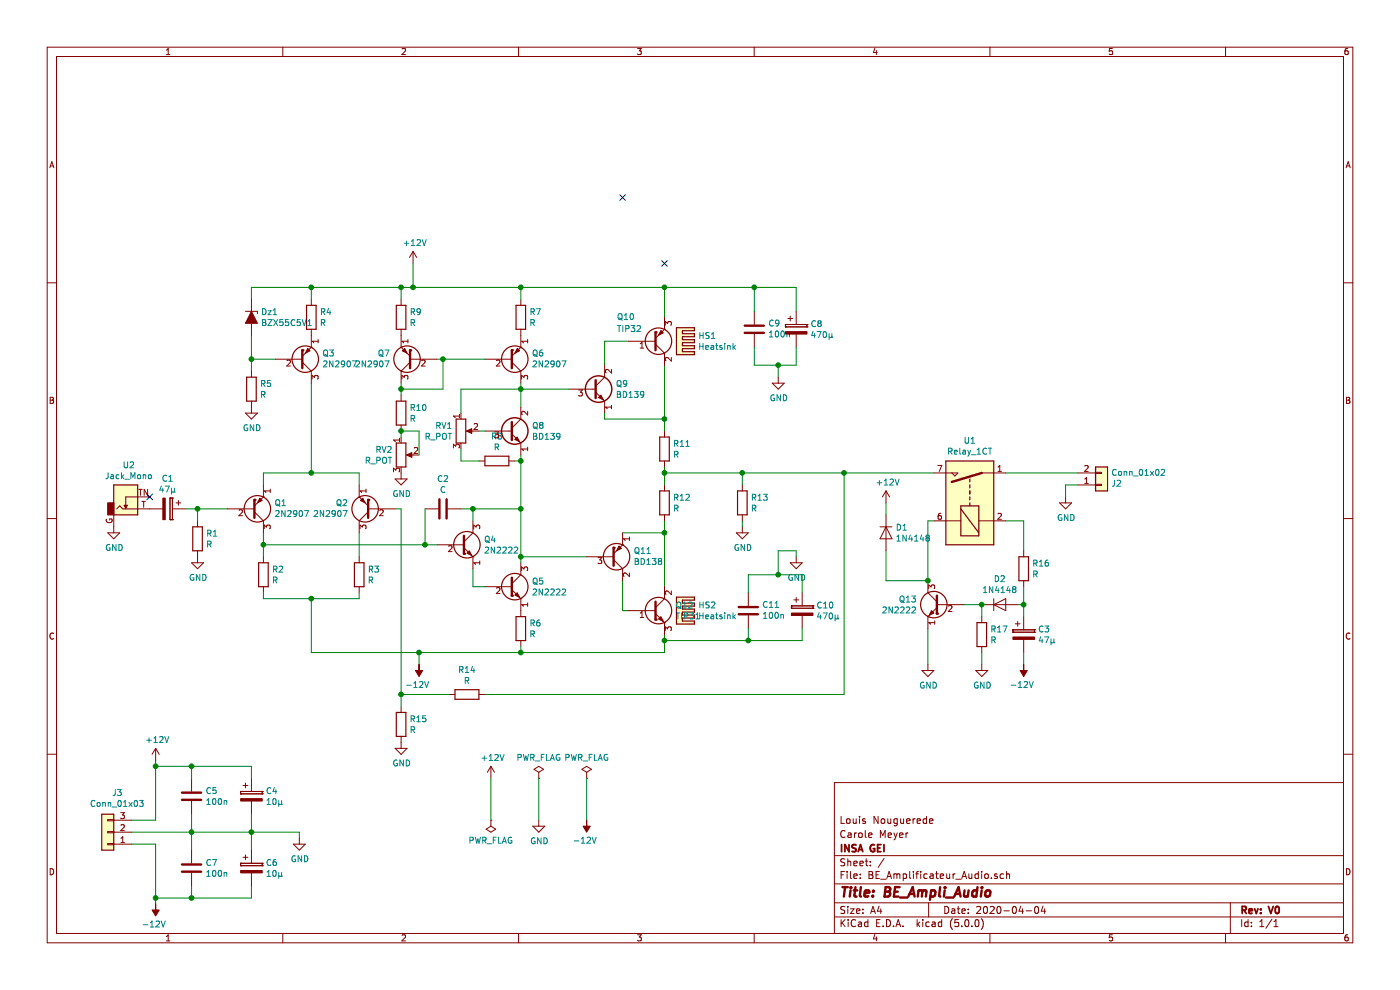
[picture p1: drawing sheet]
EESchema Schematic File Version 4
LIBS:BE_Amplificateur_Audio-cache
EELAYER 26 0
EELAYER END
$Descr A4 11693 8268
encoding utf-8
Sheet 1 1
Title "BE_Ampli_Audio"
Date "2020-04-04"
Rev "V0"
Comp "INSA GEI"
Comment1 "Carole Meyer"
Comment2 "Louis Nouguerede"
Comment3 ""
Comment4 ""
$EndDescr
$Comp
L power:GND #PWR0101
U 1 1
P 950 4400
F 0 "#PWR0101" H 950 4150 50  0001 C CNN
F 1 "GND" H 955 4227 50  0000 C CNN
F 2 "" H 950 4400 50  0001 C CNN
F 3 "" H 950 4400 50  0001 C CNN
	1    950  4400
	1    0    0    -1  
$EndComp
$Comp
L Device:CP C1
U 1 1
P 1400 4250
F 0 "C1" V 1145 4250 50  0000 C CNN
F 1 "47µ" V 1236 4250 50  0000 C CNN
F 2 "Be-Elec:CP_Radial_D8.0mm_P5.00mm" H 1438 4100 50  0001 C CNN
F 3 "~" H 1400 4250 50  0001 C CNN
	1    1400 4250
	0    1    1    0   
$EndComp
$Comp
L Device:R R1
U 1 1
P 1650 4500
F 0 "R1" H 1720 4546 50  0000 L CNN
F 1 "R" H 1720 4455 50  0000 L CNN
F 2 "Be-Elec:R_Axial_DIN0207_L6.3mm_D2.5mm_P10.16mm_Horizontal" V 1580 4500 50  0001 C CNN
F 3 "~" H 1650 4500 50  0001 C CNN
	1    1650 4500
	1    0    0    -1  
$EndComp
Wire Wire Line
	1550 4250 1650 4250
Wire Wire Line
	1650 4250 1650 4350
$Comp
L power:GND #PWR0102
U 1 1
P 1650 4650
F 0 "#PWR0102" H 1650 4400 50  0001 C CNN
F 1 "GND" H 1655 4477 50  0000 C CNN
F 2 "" H 1650 4650 50  0001 C CNN
F 3 "" H 1650 4650 50  0001 C CNN
	1    1650 4650
	1    0    0    -1  
$EndComp
Wire Wire Line
	1650 4250 1900 4250
Connection ~ 1650 4250
$Comp
L Device:R R5
U 1 1
P 2100 3250
F 0 "R5" H 2170 3296 50  0000 L CNN
F 1 "R" H 2170 3205 50  0000 L CNN
F 2 "Be-Elec:R_Axial_DIN0207_L6.3mm_D2.5mm_P10.16mm_Horizontal" V 2030 3250 50  0001 C CNN
F 3 "~" H 2100 3250 50  0001 C CNN
	1    2100 3250
	1    0    0    -1  
$EndComp
$Comp
L Device:R R2
U 1 1
P 2200 4800
F 0 "R2" H 2270 4846 50  0000 L CNN
F 1 "R" H 2270 4755 50  0000 L CNN
F 2 "Be-Elec:R_Axial_DIN0207_L6.3mm_D2.5mm_P10.16mm_Horizontal" V 2130 4800 50  0001 C CNN
F 3 "~" H 2200 4800 50  0001 C CNN
	1    2200 4800
	1    0    0    -1  
$EndComp
$Comp
L Device:R R3
U 1 1
P 3000 4800
F 0 "R3" H 3070 4846 50  0000 L CNN
F 1 "R" H 3070 4755 50  0000 L CNN
F 2 "Be-Elec:R_Axial_DIN0207_L6.3mm_D2.5mm_P10.16mm_Horizontal" V 2930 4800 50  0001 C CNN
F 3 "~" H 3000 4800 50  0001 C CNN
	1    3000 4800
	1    0    0    -1  
$EndComp
Wire Wire Line
	2200 4050 2200 3950
Wire Wire Line
	2200 3950 2600 3950
Wire Wire Line
	3000 3950 3000 4050
Wire Wire Line
	2200 4950 2200 5000
Wire Wire Line
	2200 5000 2600 5000
Wire Wire Line
	3000 5000 3000 4950
Wire Wire Line
	2600 3950 2600 3200
Connection ~ 2600 3950
Wire Wire Line
	2600 3950 3000 3950
Wire Wire Line
	2100 3100 2100 3000
Wire Wire Line
	2100 3000 2300 3000
$Comp
L power:GND #PWR0103
U 1 1
P 2100 3400
F 0 "#PWR0103" H 2100 3150 50  0001 C CNN
F 1 "GND" H 2105 3227 50  0000 C CNN
F 2 "" H 2100 3400 50  0001 C CNN
F 3 "" H 2100 3400 50  0001 C CNN
	1    2100 3400
	1    0    0    -1  
$EndComp
$Comp
L Device:R R4
U 1 1
P 2600 2650
F 0 "R4" H 2670 2696 50  0000 L CNN
F 1 "R" H 2670 2605 50  0000 L CNN
F 2 "Be-Elec:R_Axial_DIN0207_L6.3mm_D2.5mm_P10.16mm_Horizontal" V 2530 2650 50  0001 C CNN
F 3 "~" H 2600 2650 50  0001 C CNN
	1    2600 2650
	1    0    0    -1  
$EndComp
Wire Wire Line
	2100 3000 2100 2800
Connection ~ 2100 3000
Wire Wire Line
	2100 2500 2100 2400
Wire Wire Line
	2100 2400 2600 2400
Wire Wire Line
	2600 2400 2600 2500
Wire Wire Line
	2200 4450 2200 4550
Wire Wire Line
	2600 2400 3350 2400
Connection ~ 2600 2400
$Comp
L power:+12V #PWR0104
U 1 1
P 3450 2200
F 0 "#PWR0104" H 3450 2050 50  0001 C CNN
F 1 "+12V" H 3465 2373 50  0000 C CNN
F 2 "" H 3450 2200 50  0001 C CNN
F 3 "" H 3450 2200 50  0001 C CNN
	1    3450 2200
	1    0    0    -1  
$EndComp
$Comp
L Device:R R9
U 1 1
P 3350 2650
F 0 "R9" H 3420 2696 50  0000 L CNN
F 1 "R" H 3420 2605 50  0000 L CNN
F 2 "Be-Elec:R_Axial_DIN0207_L6.3mm_D2.5mm_P10.16mm_Horizontal" V 3280 2650 50  0001 C CNN
F 3 "~" H 3350 2650 50  0001 C CNN
	1    3350 2650
	1    0    0    -1  
$EndComp
$Comp
L Device:R R7
U 1 1
P 4350 2650
F 0 "R7" H 4420 2696 50  0000 L CNN
F 1 "R" H 4420 2605 50  0000 L CNN
F 2 "Be-Elec:R_Axial_DIN0207_L6.3mm_D2.5mm_P10.16mm_Horizontal" V 4280 2650 50  0001 C CNN
F 3 "~" H 4350 2650 50  0001 C CNN
	1    4350 2650
	1    0    0    -1  
$EndComp
$Comp
L Device:R R10
U 1 1
P 3350 3450
F 0 "R10" H 3420 3496 50  0000 L CNN
F 1 "R" H 3420 3405 50  0000 L CNN
F 2 "Be-Elec:R_Axial_DIN0207_L6.3mm_D2.5mm_P10.16mm_Horizontal" V 3280 3450 50  0001 C CNN
F 3 "~" H 3350 3450 50  0001 C CNN
	1    3350 3450
	1    0    0    -1  
$EndComp
Wire Wire Line
	3350 2400 3350 2500
Wire Wire Line
	4350 2400 4350 2500
$Comp
L Device:R_POT RV2
U 1 1
P 3350 3800
F 0 "RV2" H 3280 3846 50  0000 R CNN
F 1 "R_POT" H 3280 3755 50  0000 R CNN
F 2 "Be-Elec:Potentiometer_Bourns_3296W_Vertical" H 3350 3800 50  0001 C CNN
F 3 "~" H 3350 3800 50  0001 C CNN
	1    3350 3800
	1    0    0    -1  
$EndComp
Wire Wire Line
	3350 3600 3350 3650
Wire Wire Line
	3500 3800 3500 3600
Wire Wire Line
	3500 3600 3350 3600
Connection ~ 3350 3600
$Comp
L power:GND #PWR0105
U 1 1
P 3350 3950
F 0 "#PWR0105" H 3350 3700 50  0001 C CNN
F 1 "GND" H 3355 3777 50  0000 C CNN
F 2 "" H 3350 3950 50  0001 C CNN
F 3 "" H 3350 3950 50  0001 C CNN
	1    3350 3950
	1    0    0    -1  
$EndComp
$Comp
L Device:R_POT RV1
U 1 1
P 3850 3600
F 0 "RV1" H 3780 3646 50  0000 R CNN
F 1 "R_POT" H 3780 3555 50  0000 R CNN
F 2 "Be-Elec:Potentiometer_Bourns_3296W_Vertical" H 3850 3600 50  0001 C CNN
F 3 "~" H 3850 3600 50  0001 C CNN
	1    3850 3600
	1    0    0    -1  
$EndComp
Wire Wire Line
	4000 3600 4050 3600
Wire Wire Line
	3850 3250 4350 3250
Wire Wire Line
	4350 3250 4350 3200
Wire Wire Line
	3850 3250 3850 3450
Wire Wire Line
	4350 3400 4350 3250
Connection ~ 4350 3250
Wire Wire Line
	3850 3750 3850 3850
Wire Wire Line
	3850 3850 4000 3850
$Comp
L Device:R R8
U 1 1
P 4150 3850
F 0 "R8" V 3943 3850 50  0000 C CNN
F 1 "R" V 4034 3850 50  0000 C CNN
F 2 "Be-Elec:R_Axial_DIN0207_L6.3mm_D2.5mm_P10.16mm_Horizontal" V 4080 3850 50  0001 C CNN
F 3 "~" H 4150 3850 50  0001 C CNN
	1    4150 3850
	0    1    1    0   
$EndComp
Wire Wire Line
	4300 3850 4350 3850
Wire Wire Line
	4350 3850 4350 3800
Connection ~ 3350 2400
Connection ~ 4350 2400
$Comp
L Device:C C2
U 1 1
P 3700 4250
F 0 "C2" V 3448 4250 50  0000 C CNN
F 1 "C" V 3539 4250 50  0000 C CNN
F 2 "Be-Elec:C_Rect_L7.2mm_W3.5mm_P5.00mm_FKS2_FKP2_MKS2_MKP2" H 3738 4100 50  0001 C CNN
F 3 "~" H 3700 4250 50  0001 C CNN
	1    3700 4250
	0    1    1    0   
$EndComp
Wire Wire Line
	3550 4250 3550 4550
Wire Wire Line
	3550 4550 3650 4550
Wire Wire Line
	3850 4250 3950 4250
Wire Wire Line
	3950 4250 3950 4350
Wire Wire Line
	4350 4250 4350 3850
Connection ~ 3950 4250
Connection ~ 4350 3850
Wire Wire Line
	3950 4250 4350 4250
Connection ~ 4350 4250
Wire Wire Line
	3550 4550 2200 4550
Connection ~ 3550 4550
Connection ~ 2200 4550
Wire Wire Line
	2200 4550 2200 4650
$Comp
L Device:R R6
U 1 1
P 4350 5250
F 0 "R6" H 4420 5296 50  0000 L CNN
F 1 "R" H 4420 5205 50  0000 L CNN
F 2 "Be-Elec:R_Axial_DIN0207_L6.3mm_D2.5mm_P10.16mm_Horizontal" V 4280 5250 50  0001 C CNN
F 3 "~" H 4350 5250 50  0001 C CNN
	1    4350 5250
	1    0    0    -1  
$EndComp
Wire Wire Line
	2600 5450 2600 5000
Connection ~ 2600 5000
Wire Wire Line
	2600 5000 3000 5000
Wire Wire Line
	3500 5450 3500 5550
Connection ~ 3500 5450
Wire Wire Line
	3500 5450 2600 5450
$Comp
L Device:R R15
U 1 1
P 3350 6050
F 0 "R15" H 3420 6096 50  0000 L CNN
F 1 "R" H 3420 6005 50  0000 L CNN
F 2 "Be-Elec:R_Axial_DIN0207_L6.3mm_D2.5mm_P10.16mm_Horizontal" V 3280 6050 50  0001 C CNN
F 3 "~" H 3350 6050 50  0001 C CNN
	1    3350 6050
	1    0    0    -1  
$EndComp
$Comp
L Device:R R14
U 1 1
P 3900 5800
F 0 "R14" V 3693 5800 50  0000 C CNN
F 1 "R" V 3784 5800 50  0000 C CNN
F 2 "Be-Elec:R_Axial_DIN0207_L6.3mm_D2.5mm_P10.16mm_Horizontal" V 3830 5800 50  0001 C CNN
F 3 "~" H 3900 5800 50  0001 C CNN
	1    3900 5800
	0    1    1    0   
$EndComp
Wire Wire Line
	3300 4250 3350 4250
Wire Wire Line
	3350 4250 3350 5800
Wire Wire Line
	3750 5800 3350 5800
Connection ~ 3350 5800
Wire Wire Line
	3350 5800 3350 5900
$Comp
L power:GND #PWR0107
U 1 1
P 3350 6200
F 0 "#PWR0107" H 3350 5950 50  0001 C CNN
F 1 "GND" H 3355 6027 50  0000 C CNN
F 2 "" H 3350 6200 50  0001 C CNN
F 3 "" H 3350 6200 50  0001 C CNN
	1    3350 6200
	1    0    0    -1  
$EndComp
$Comp
L Transistor_BJT:BD139 Q9
U 1 1
P 4950 3250
F 0 "Q9" H 5142 3296 50  0000 L CNN
F 1 "BD139" H 5142 3205 50  0000 L CNN
F 2 "Be-Elec:TO-126-3_Vertical" H 5150 3175 50  0001 L CIN
F 3 "http://www.st.com/internet/com/TECHNICAL_RESOURCES/TECHNICAL_LITERATURE/DATASHEET/CD00001225.pdf" H 4950 3250 50  0001 L CNN
	1    4950 3250
	1    0    0    -1  
$EndComp
Wire Wire Line
	4350 3250 4750 3250
Wire Wire Line
	5050 3050 5050 2850
Wire Wire Line
	5050 2850 5250 2850
Wire Wire Line
	5050 3450 5050 3500
Wire Wire Line
	5050 3500 5550 3500
Wire Wire Line
	5550 3500 5550 3050
Wire Wire Line
	5550 2400 5550 2650
Wire Wire Line
	4350 2400 5550 2400
$Comp
L Device:C C9
U 1 1
P 6300 2750
F 0 "C9" H 6185 2704 50  0000 R CNN
F 1 "100n" H 6185 2795 50  0000 R CNN
F 2 "Be-Elec:C_Rect_L7.2mm_W3.5mm_P5.00mm_FKS2_FKP2_MKS2_MKP2" H 6338 2600 50  0001 C CNN
F 3 "~" H 6300 2750 50  0001 C CNN
	1    6300 2750
	-1   0    0    1   
$EndComp
$Comp
L Device:CP C8
U 1 1
P 6650 2750
F 0 "C8" H 6768 2796 50  0000 L CNN
F 1 "470µ" H 6768 2705 50  0000 L CNN
F 2 "Be-Elec:CP_Radial_D12.5mm_P5.00mm" H 6688 2600 50  0001 C CNN
F 3 "~" H 6650 2750 50  0001 C CNN
	1    6650 2750
	1    0    0    -1  
$EndComp
Wire Wire Line
	5550 2400 6300 2400
Wire Wire Line
	6300 2400 6300 2600
Connection ~ 5550 2400
Wire Wire Line
	6300 2400 6650 2400
Wire Wire Line
	6650 2400 6650 2600
Connection ~ 6300 2400
Wire Wire Line
	6300 2900 6300 3050
Wire Wire Line
	6300 3050 6500 3050
Wire Wire Line
	6650 3050 6650 2900
Wire Wire Line
	6500 3050 6500 3150
Connection ~ 6500 3050
Wire Wire Line
	6500 3050 6650 3050
$Comp
L Device:R R11
U 1 1
P 5550 3750
F 0 "R11" H 5620 3796 50  0000 L CNN
F 1 "R" H 5620 3705 50  0000 L CNN
F 2 "Be-Elec:R_Axial_DIN0516_L15.5mm_D5.0mm_P20.32mm_Horizontal" V 5480 3750 50  0001 C CNN
F 3 "~" H 5550 3750 50  0001 C CNN
	1    5550 3750
	1    0    0    -1  
$EndComp
$Comp
L Device:R R12
U 1 1
P 5550 4200
F 0 "R12" H 5620 4246 50  0000 L CNN
F 1 "R" H 5620 4155 50  0000 L CNN
F 2 "Be-Elec:R_Axial_DIN0516_L15.5mm_D5.0mm_P20.32mm_Horizontal" V 5480 4200 50  0001 C CNN
F 3 "~" H 5550 4200 50  0001 C CNN
	1    5550 4200
	1    0    0    -1  
$EndComp
Wire Wire Line
	5550 3600 5550 3500
Connection ~ 5550 3500
Wire Wire Line
	5550 4050 5550 3950
Wire Wire Line
	4900 4650 4350 4650
Wire Wire Line
	4350 4650 4350 4250
Wire Wire Line
	5200 4450 5550 4450
Wire Wire Line
	5200 4850 5200 5100
Wire Wire Line
	5200 5100 5250 5100
Wire Wire Line
	5550 4350 5550 4450
Connection ~ 5550 4450
Wire Wire Line
	5550 4450 5550 4900
Wire Wire Line
	5550 5450 5550 5350
$Comp
L Device:C C11
U 1 1
P 6250 5100
F 0 "C11" H 6135 5054 50  0000 R CNN
F 1 "100n" H 6135 5145 50  0000 R CNN
F 2 "Be-Elec:C_Rect_L7.2mm_W3.5mm_P5.00mm_FKS2_FKP2_MKS2_MKP2" H 6288 4950 50  0001 C CNN
F 3 "~" H 6250 5100 50  0001 C CNN
	1    6250 5100
	-1   0    0    1   
$EndComp
$Comp
L Device:CP C10
U 1 1
P 6700 5100
F 0 "C10" H 6818 5146 50  0000 L CNN
F 1 "470µ" H 6818 5055 50  0000 L CNN
F 2 "Be-Elec:CP_Radial_D12.5mm_P5.00mm" H 6738 4950 50  0001 C CNN
F 3 "~" H 6700 5100 50  0001 C CNN
	1    6700 5100
	1    0    0    -1  
$EndComp
Wire Wire Line
	6250 4950 6250 4800
Wire Wire Line
	6250 4800 6500 4800
Wire Wire Line
	6700 4800 6700 4950
Wire Wire Line
	6250 5250 6250 5350
Wire Wire Line
	6250 5350 6700 5350
Wire Wire Line
	6700 5350 6700 5250
Wire Wire Line
	6250 5350 5550 5350
Connection ~ 6250 5350
Connection ~ 5550 5350
Wire Wire Line
	5550 5350 5550 5300
Connection ~ 6500 4800
Wire Wire Line
	6500 4800 6700 4800
$Comp
L power:GND #PWR0109
U 1 1
P 6650 4650
F 0 "#PWR0109" H 6650 4400 50  0001 C CNN
F 1 "GND" H 6655 4477 50  0000 C CNN
F 2 "" H 6650 4650 50  0001 C CNN
F 3 "" H 6650 4650 50  0001 C CNN
	1    6650 4650
	1    0    0    -1  
$EndComp
$Comp
L Device:R R13
U 1 1
P 6200 4200
F 0 "R13" H 6270 4246 50  0000 L CNN
F 1 "R" H 6270 4155 50  0000 L CNN
F 2 "Be-Elec:R_Axial_DIN0207_L6.3mm_D2.5mm_P10.16mm_Horizontal" V 6130 4200 50  0001 C CNN
F 3 "~" H 6200 4200 50  0001 C CNN
	1    6200 4200
	1    0    0    -1  
$EndComp
$Comp
L power:GND #PWR0110
U 1 1
P 6200 4400
F 0 "#PWR0110" H 6200 4150 50  0001 C CNN
F 1 "GND" H 6205 4227 50  0000 C CNN
F 2 "" H 6200 4400 50  0001 C CNN
F 3 "" H 6200 4400 50  0001 C CNN
	1    6200 4400
	1    0    0    -1  
$EndComp
Wire Wire Line
	6200 4050 6200 3950
Wire Wire Line
	6200 3950 5550 3950
Connection ~ 5550 3950
Wire Wire Line
	5550 3950 5550 3900
Wire Wire Line
	6200 4400 6200 4350
Wire Wire Line
	6200 3950 7050 3950
Wire Wire Line
	7050 3950 7050 5800
Wire Wire Line
	7050 5800 4050 5800
Connection ~ 6200 3950
Wire Wire Line
	7800 3950 7050 3950
Connection ~ 7050 3950
Wire Wire Line
	7800 4350 7750 4350
Wire Wire Line
	7750 4350 7750 4850
Wire Wire Line
	7750 4850 7400 4850
Wire Wire Line
	7400 4850 7400 4600
$Comp
L Device:R R17
U 1 1
P 8200 5300
F 0 "R17" H 8270 5346 50  0000 L CNN
F 1 "R" H 8270 5255 50  0000 L CNN
F 2 "Be-Elec:R_Axial_DIN0207_L6.3mm_D2.5mm_P10.16mm_Horizontal" V 8130 5300 50  0001 C CNN
F 3 "~" H 8200 5300 50  0001 C CNN
	1    8200 5300
	1    0    0    -1  
$EndComp
$Comp
L Device:CP C3
U 1 1
P 8550 5300
F 0 "C3" H 8668 5346 50  0000 L CNN
F 1 "47µ" H 8668 5255 50  0000 L CNN
F 2 "Be-Elec:CP_Radial_D8.0mm_P5.00mm" H 8588 5150 50  0001 C CNN
F 3 "~" H 8550 5300 50  0001 C CNN
	1    8550 5300
	1    0    0    -1  
$EndComp
$Comp
L Device:R R16
U 1 1
P 8550 4750
F 0 "R16" H 8620 4796 50  0000 L CNN
F 1 "R" H 8620 4705 50  0000 L CNN
F 2 "Be-Elec:R_Axial_DIN0207_L6.3mm_D2.5mm_P10.16mm_Horizontal" V 8480 4750 50  0001 C CNN
F 3 "~" H 8550 4750 50  0001 C CNN
	1    8550 4750
	1    0    0    -1  
$EndComp
Wire Wire Line
	8400 4350 8550 4350
Wire Wire Line
	8550 4350 8550 4600
Wire Wire Line
	8050 5050 8200 5050
Wire Wire Line
	8200 5150 8200 5050
Wire Wire Line
	8200 5450 8200 5550
Wire Wire Line
	8550 5450 8550 5550
Wire Wire Line
	7750 5250 7750 5550
Wire Wire Line
	8550 4900 8550 5050
$Comp
L Diode:1N4148 D2
U 1 1
P 8350 5050
F 0 "D2" H 8350 5266 50  0000 C CNN
F 1 "1N4148" H 8350 5175 50  0000 C CNN
F 2 "Be-Elec:D_DO-35_SOD27_P10.16mm_Horizontal" H 8350 4875 50  0001 C CNN
F 3 "http://www.nxp.com/documents/data_sheet/1N4148_1N4448.pdf" H 8350 5050 50  0001 C CNN
	1    8350 5050
	1    0    0    -1  
$EndComp
Connection ~ 8200 5050
$Comp
L Diode:1N4148 D1
U 1 1
P 7400 4450
F 0 "D1" V 7354 4529 50  0000 L CNN
F 1 "1N4148" V 7445 4529 50  0000 L CNN
F 2 "Be-Elec:D_DO-35_SOD27_P10.16mm_Horizontal" H 7400 4275 50  0001 C CNN
F 3 "http://www.nxp.com/documents/data_sheet/1N4148_1N4448.pdf" H 7400 4450 50  0001 C CNN
	1    7400 4450
	0    1    1    0   
$EndComp
$Comp
L power:+12V #PWR0114
U 1 1
P 7400 4200
F 0 "#PWR0114" H 7400 4050 50  0001 C CNN
F 1 "+12V" H 7415 4373 50  0000 C CNN
F 2 "" H 7400 4200 50  0001 C CNN
F 3 "" H 7400 4200 50  0001 C CNN
	1    7400 4200
	1    0    0    -1  
$EndComp
Wire Wire Line
	8500 5050 8550 5050
Connection ~ 8550 5050
Wire Wire Line
	8550 5050 8550 5150
$Comp
L Connector_Generic:Conn_01x02 J2
U 1 1
P 9200 4050
F 0 "J2" H 9280 4042 50  0000 L CNN
F 1 "Conn_01x02" H 9280 3951 50  0000 L CNN
F 2 "Be-Elec:PhoenixContact_MSTBVA_2,5_2-G-5,08_1x02_P5.08mm_Vertical" H 9200 4050 50  0001 C CNN
F 3 "~" H 9200 4050 50  0001 C CNN
	1    9200 4050
	1    0    0    1   
$EndComp
Wire Wire Line
	9000 3950 8400 3950
Wire Wire Line
	9000 4050 8900 4050
Wire Wire Line
	8900 4050 8900 4150
$Comp
L power:GND #PWR0115
U 1 1
P 8900 4150
F 0 "#PWR0115" H 8900 3900 50  0001 C CNN
F 1 "GND" H 8905 3977 50  0000 C CNN
F 2 "" H 8900 4150 50  0001 C CNN
F 3 "" H 8900 4150 50  0001 C CNN
	1    8900 4150
	1    0    0    -1  
$EndComp
$Comp
L Connector_Generic:Conn_01x03 J3
U 1 1
P 900 6950
F 0 "J3" H 820 6625 50  0000 C CNN
F 1 "Conn_01x03" H 820 6716 50  0000 C CNN
F 2 "Be-Elec:PhoenixContact_MSTBVA_2,5_3-G-5,08_1x03_P5.08mm_Vertical" H 900 6950 50  0001 C CNN
F 3 "~" H 900 6950 50  0001 C CNN
	1    900  6950
	-1   0    0    1   
$EndComp
$Comp
L Device:C C5
U 1 1
P 1600 6650
F 0 "C5" H 1715 6696 50  0000 L CNN
F 1 "100n" H 1715 6605 50  0000 L CNN
F 2 "Be-Elec:C_Rect_L7.2mm_W3.5mm_P5.00mm_FKS2_FKP2_MKS2_MKP2" H 1638 6500 50  0001 C CNN
F 3 "~" H 1600 6650 50  0001 C CNN
	1    1600 6650
	1    0    0    -1  
$EndComp
$Comp
L Device:C C7
U 1 1
P 1600 7250
F 0 "C7" H 1715 7296 50  0000 L CNN
F 1 "100n" H 1715 7205 50  0000 L CNN
F 2 "Be-Elec:C_Rect_L7.2mm_W3.5mm_P5.00mm_FKS2_FKP2_MKS2_MKP2" H 1638 7100 50  0001 C CNN
F 3 "~" H 1600 7250 50  0001 C CNN
	1    1600 7250
	1    0    0    -1  
$EndComp
$Comp
L Device:CP C4
U 1 1
P 2100 6650
F 0 "C4" H 2218 6696 50  0000 L CNN
F 1 "10µ" H 2218 6605 50  0000 L CNN
F 2 "Be-Elec:CP_Radial_D8.0mm_P5.00mm" H 2138 6500 50  0001 C CNN
F 3 "~" H 2100 6650 50  0001 C CNN
	1    2100 6650
	1    0    0    -1  
$EndComp
$Comp
L Device:CP C6
U 1 1
P 2100 7250
F 0 "C6" H 2218 7296 50  0000 L CNN
F 1 "10µ" H 2218 7205 50  0000 L CNN
F 2 "Be-Elec:CP_Radial_D8.0mm_P5.00mm" H 2138 7100 50  0001 C CNN
F 3 "~" H 2100 7250 50  0001 C CNN
	1    2100 7250
	1    0    0    -1  
$EndComp
Wire Wire Line
	1100 6850 1300 6850
Wire Wire Line
	1300 6850 1300 6400
Wire Wire Line
	1300 6400 1600 6400
Wire Wire Line
	1600 6400 1600 6500
Connection ~ 1300 6400
Wire Wire Line
	1300 6400 1300 6350
Wire Wire Line
	1600 6400 2100 6400
Wire Wire Line
	2100 6400 2100 6500
Connection ~ 1600 6400
Wire Wire Line
	1600 6800 1600 6950
Wire Wire Line
	1100 6950 1600 6950
Connection ~ 1600 6950
Wire Wire Line
	1600 6950 1600 7100
Wire Wire Line
	1600 6950 2100 6950
Wire Wire Line
	2100 6800 2100 6950
Connection ~ 2100 6950
Wire Wire Line
	2100 6950 2100 7100
Wire Wire Line
	2100 6950 2500 6950
Wire Wire Line
	2500 6950 2500 7000
Wire Wire Line
	1600 7400 1600 7500
Wire Wire Line
	1600 7500 2100 7500
Wire Wire Line
	2100 7500 2100 7400
Wire Wire Line
	1600 7500 1300 7500
Wire Wire Line
	1300 7500 1300 7050
Connection ~ 1600 7500
Wire Wire Line
	1300 7500 1300 7550
Connection ~ 1300 7500
Wire Wire Line
	1100 7050 1300 7050
$Comp
L power:GND #PWR0118
U 1 1
P 2500 7000
F 0 "#PWR0118" H 2500 6750 50  0001 C CNN
F 1 "GND" H 2505 6827 50  0000 C CNN
F 2 "" H 2500 7000 50  0001 C CNN
F 3 "" H 2500 7000 50  0001 C CNN
	1    2500 7000
	1    0    0    -1  
$EndComp
$Comp
L Device:D_Zener_ALT Dz1
U 1 1
P 2100 2650
F 0 "Dz1" V 2054 2729 50  0000 L CNN
F 1 "BZX55C5V1" V 2145 2729 50  0000 L CNN
F 2 "Be-Elec:D_DO-35_SOD27_P10.16mm_Horizontal" H 2100 2650 50  0001 C CNN
F 3 "~" H 2100 2650 50  0001 C CNN
	1    2100 2650
	0    1    1    0   
$EndComp
Wire Wire Line
	3650 3000 3700 3000
Wire Wire Line
	6500 4600 6500 4800
Wire Wire Line
	7400 4200 7400 4300
Wire Wire Line
	3350 2400 3450 2400
Wire Wire Line
	3450 2400 3450 2200
Connection ~ 3450 2400
Wire Wire Line
	3450 2400 4350 2400
$Comp
L Device:Q_NPN_EBC Q4
U 1 1
P 3850 4550
F 0 "Q4" H 4041 4596 50  0000 L CNN
F 1 "2N2222" H 4041 4505 50  0000 L CNN
F 2 "Be-Elec:TO-18-3" H 4050 4650 50  0001 C CNN
F 3 "~" H 3850 4550 50  0001 C CNN
	1    3850 4550
	1    0    0    -1  
$EndComp
$Comp
L Device:Q_NPN_EBC Q5
U 1 1
P 4250 4900
F 0 "Q5" H 4441 4946 50  0000 L CNN
F 1 "2N2222" H 4441 4855 50  0000 L CNN
F 2 "Be-Elec:TO-18-3" H 4450 5000 50  0001 C CNN
F 3 "~" H 4250 4900 50  0001 C CNN
	1    4250 4900
	1    0    0    -1  
$EndComp
$Comp
L Device:Q_PNP_ECB Q11
U 1 1
P 5100 4650
F 0 "Q11" H 5291 4604 50  0000 L CNN
F 1 "BD138" H 5291 4695 50  0000 L CNN
F 2 "Be-Elec:TO-126-3_Vertical" H 5300 4750 50  0001 C CNN
F 3 "~" H 5100 4650 50  0001 C CNN
	1    5100 4650
	1    0    0    1   
$EndComp
$Comp
L Transistor_BJT:BD139 Q8
U 1 1
P 4250 3600
F 0 "Q8" H 4442 3646 50  0000 L CNN
F 1 "BD139" H 4442 3555 50  0000 L CNN
F 2 "Be-Elec:TO-126-3_Vertical" H 4450 3525 50  0001 L CIN
F 3 "http://www.st.com/internet/com/TECHNICAL_RESOURCES/TECHNICAL_LITERATURE/DATASHEET/CD00001225.pdf" H 4250 3600 50  0001 L CNN
	1    4250 3600
	1    0    0    -1  
$EndComp
$Comp
L Device:Q_NPN_EBC Q13
U 1 1
P 7850 5050
F 0 "Q13" H 8041 5096 50  0000 L CNN
F 1 "2N2222" H 8041 5005 50  0000 L CNN
F 2 "Be-Elec:TO-18-3" H 8050 5150 50  0001 C CNN
F 3 "~" H 7850 5050 50  0001 C CNN
	1    7850 5050
	-1   0    0    -1  
$EndComp
Connection ~ 7750 4850
$Comp
L Device:Q_PNP_EBC Q1
U 1 1
P 2100 4250
F 0 "Q1" H 2291 4204 50  0000 L CNN
F 1 "2N2907" H 2291 4295 50  0000 L CNN
F 2 "Be-Elec:TO-18-3" H 2300 4350 50  0001 C CNN
F 3 "~" H 2100 4250 50  0001 C CNN
	1    2100 4250
	1    0    0    1   
$EndComp
$Comp
L Device:Q_PNP_EBC Q2
U 1 1
P 3100 4250
F 0 "Q2" H 3291 4204 50  0000 L CNN
F 1 "2N2907" H 3291 4295 50  0000 L CNN
F 2 "Be-Elec:TO-18-3" H 3300 4350 50  0001 C CNN
F 3 "~" H 3100 4250 50  0001 C CNN
	1    3100 4250
	-1   0    0    1   
$EndComp
$Comp
L Device:Q_PNP_EBC Q3
U 1 1
P 2500 3000
F 0 "Q3" H 2691 2954 50  0000 L CNN
F 1 "2N2907" H 2691 3045 50  0000 L CNN
F 2 "Be-Elec:TO-18-3" H 2700 3100 50  0001 C CNN
F 3 "~" H 2500 3000 50  0001 C CNN
	1    2500 3000
	1    0    0    1   
$EndComp
$Comp
L Device:Q_PNP_EBC Q7
U 1 1
P 3450 3000
F 0 "Q7" H 3641 2954 50  0000 L CNN
F 1 "2N2907" H 3641 3045 50  0000 L CNN
F 2 "Be-Elec:TO-18-3" H 3650 3100 50  0001 C CNN
F 3 "~" H 3450 3000 50  0001 C CNN
	1    3450 3000
	-1   0    0    1   
$EndComp
$Comp
L Device:Q_PNP_EBC Q6
U 1 1
P 4250 3000
F 0 "Q6" H 4441 2954 50  0000 L CNN
F 1 "2N2907" H 4441 3045 50  0000 L CNN
F 2 "Be-Elec:TO-18-3" H 4450 3100 50  0001 C CNN
F 3 "~" H 4250 3000 50  0001 C CNN
	1    4250 3000
	1    0    0    1   
$EndComp
$Comp
L Mechanical:Heatsink HS1
U 1 1
P 5650 2850
F 0 "HS1" V 5603 3030 50  0000 L CNN
F 1 "Heatsink" V 5694 3030 50  0000 L CNN
F 2 "Be-Elec:Heatsink_Fischer_SK104-STC-STIC_35x13mm_2xDrill2.5mm" H 5662 2850 50  0001 C CNN
F 3 "" H 5662 2850 50  0001 C CNN
	1    5650 2850
	0    1    1    0   
$EndComp
$Comp
L Mechanical:Heatsink HS2
U 1 1
P 5650 5100
F 0 "HS2" V 5603 5280 50  0000 L CNN
F 1 "Heatsink" V 5694 5280 50  0000 L CNN
F 2 "Be-Elec:Heatsink_Fischer_SK104-STC-STIC_35x13mm_2xDrill2.5mm" H 5662 5100 50  0001 C CNN
F 3 "" H 5662 5100 50  0001 C CNN
	1    5650 5100
	0    1    1    0   
$EndComp
$Comp
L Device:Q_PNP_BCE Q10
U 1 1
P 5450 2850
F 0 "Q10" H 5150 2650 50  0000 L CNN
F 1 "TIP32" H 5150 2750 50  0000 L CNN
F 2 "Be-Elec:TO-220-3_Vertical" H 5650 2950 50  0001 C CNN
F 3 "~" H 5450 2850 50  0001 C CNN
	1    5450 2850
	1    0    0    1   
$EndComp
Wire Wire Line
	3500 5450 4350 5450
Wire Wire Line
	3950 4750 3950 4900
Wire Wire Line
	3950 4900 4050 4900
Wire Wire Line
	4350 4700 4350 4650
Connection ~ 4350 4650
Wire Wire Line
	4350 5400 4350 5450
Connection ~ 4350 5450
Wire Wire Line
	4350 5450 5550 5450
Entry Bus Bus
	-8050 4000 -7950 4100
Entry Bus Bus
	-8050 4000 -7950 4100
Entry Bus Bus
	-8050 4000 -7950 4100
Entry Bus Bus
	-8050 4000 -7950 4100
Entry Bus Bus
	-8050 4000 -7950 4100
Entry Bus Bus
	-8050 4000 -7950 4100
Entry Bus Bus
	-7950 4050 -7850 4150
Entry Bus Bus
	-7350 3700 -7250 3800
Entry Bus Bus
	-7250 3600 -7150 3700
Entry Bus Bus
	-7250 3450 -7150 3550
Entry Bus Bus
	-7300 3350 -7200 3450
Wire Wire Line
	6500 4600 6650 4600
Wire Wire Line
	6650 4600 6650 4650
$Comp
L Relay_modif_sch:DIPxx-1Axx-12x U1
U 1 1
P 8100 4150
F 0 "U1" V 8567 4150 50  0000 C CNN
F 1 "Relay_1CT" V 8476 4150 50  0000 C CNN
F 2 "Be-Elec:RelayBE" H 8450 4100 50  0001 L CNN
F 3 "https://standexelectronics.com/wp-content/uploads/datasheet_reed_relay_DIP.pdf" H 8100 4150 50  0001 C CNN
	1    8100 4150
	0    -1   -1   0   
$EndComp
$Comp
L power:-12V #PWR0106
U 1 1
P 3500 5550
F 0 "#PWR0106" H 3500 5650 50  0001 C CNN
F 1 "-12V" H 3515 5723 50  0000 C CNN
F 2 "" H 3500 5550 50  0001 C CNN
F 3 "" H 3500 5550 50  0001 C CNN
	1    3500 5550
	-1   0    0    1   
$EndComp
$Comp
L power:-12V #PWR0108
U 1 1
P 1300 7550
F 0 "#PWR0108" H 1300 7650 50  0001 C CNN
F 1 "-12V" H 1315 7723 50  0000 C CNN
F 2 "" H 1300 7550 50  0001 C CNN
F 3 "" H 1300 7550 50  0001 C CNN
	1    1300 7550
	-1   0    0    1   
$EndComp
$Comp
L power:+12V #PWR0111
U 1 1
P 1300 6350
F 0 "#PWR0111" H 1300 6200 50  0001 C CNN
F 1 "+12V" H 1315 6523 50  0000 C CNN
F 2 "" H 1300 6350 50  0001 C CNN
F 3 "" H 1300 6350 50  0001 C CNN
	1    1300 6350
	1    0    0    -1  
$EndComp
$Comp
L power:GND #PWR0112
U 1 1
P 6500 3150
F 0 "#PWR0112" H 6500 2900 50  0001 C CNN
F 1 "GND" H 6505 2977 50  0000 C CNN
F 2 "" H 6500 3150 50  0001 C CNN
F 3 "" H 6500 3150 50  0001 C CNN
	1    6500 3150
	1    0    0    -1  
$EndComp
$Comp
L power:GND #PWR0113
U 1 1
P 7750 5550
F 0 "#PWR0113" H 7750 5300 50  0001 C CNN
F 1 "GND" H 7755 5377 50  0000 C CNN
F 2 "" H 7750 5550 50  0001 C CNN
F 3 "" H 7750 5550 50  0001 C CNN
	1    7750 5550
	1    0    0    -1  
$EndComp
$Comp
L power:GND #PWR0116
U 1 1
P 8200 5550
F 0 "#PWR0116" H 8200 5300 50  0001 C CNN
F 1 "GND" H 8205 5377 50  0000 C CNN
F 2 "" H 8200 5550 50  0001 C CNN
F 3 "" H 8200 5550 50  0001 C CNN
	1    8200 5550
	1    0    0    -1  
$EndComp
$Comp
L power:-12V #PWR0117
U 1 1
P 8550 5550
F 0 "#PWR0117" H 8550 5650 50  0001 C CNN
F 1 "-12V" H 8565 5723 50  0000 C CNN
F 2 "" H 8550 5550 50  0001 C CNN
F 3 "" H 8550 5550 50  0001 C CNN
	1    8550 5550
	-1   0    0    1   
$EndComp
$Comp
L Rescue_Ampli:Jack_Mono-CmpAmpliAudio U2
U 1 1
P 1050 4150
F 0 "U2" H 1076 4417 50  0000 C CNN
F 1 "Jack_Mono" H 1076 4326 50  0000 C CNN
F 2 "Be-Elec:Jack_35RAPC2AV" H 1100 4350 50  0001 C CNN
F 3 "" H 1100 4350 50  0001 C CNN
	1    1050 4150
	1    0    0    -1  
$EndComp
$Comp
L Device:Q_NPN_BCE Q12
U 1 1
P 5450 5100
F 0 "Q12" H 5641 5146 50  0000 L CNN
F 1 "TIP31" H 5641 5055 50  0000 L CNN
F 2 "Be-Elec:TO-220-3_Vertical" H 5650 5200 50  0001 C CNN
F 3 "~" H 5450 5100 50  0001 C CNN
	1    5450 5100
	1    0    0    -1  
$EndComp
$Comp
L power:PWR_FLAG #FLG0101
U 1 1
P 4500 6500
F 0 "#FLG0101" H 4500 6575 50  0001 C CNN
F 1 "PWR_FLAG" H 4500 6674 50  0000 C CNN
F 2 "" H 4500 6500 50  0001 C CNN
F 3 "~" H 4500 6500 50  0001 C CNN
	1    4500 6500
	1    0    0    -1  
$EndComp
$Comp
L power:PWR_FLAG #FLG0102
U 1 1
P 4900 6500
F 0 "#FLG0102" H 4900 6575 50  0001 C CNN
F 1 "PWR_FLAG" H 4900 6674 50  0000 C CNN
F 2 "" H 4900 6500 50  0001 C CNN
F 3 "~" H 4900 6500 50  0001 C CNN
	1    4900 6500
	1    0    0    -1  
$EndComp
$Comp
L power:PWR_FLAG #FLG0103
U 1 1
P 4100 6850
F 0 "#FLG0103" H 4100 6925 50  0001 C CNN
F 1 "PWR_FLAG" H 4100 7023 50  0000 C CNN
F 2 "" H 4100 6850 50  0001 C CNN
F 3 "~" H 4100 6850 50  0001 C CNN
	1    4100 6850
	-1   0    0    1   
$EndComp
$Comp
L power:GND #PWR0119
U 1 1
P 4500 6850
F 0 "#PWR0119" H 4500 6600 50  0001 C CNN
F 1 "GND" H 4505 6677 50  0000 C CNN
F 2 "" H 4500 6850 50  0001 C CNN
F 3 "" H 4500 6850 50  0001 C CNN
	1    4500 6850
	1    0    0    -1  
$EndComp
$Comp
L power:-12V #PWR0120
U 1 1
P 4900 6850
F 0 "#PWR0120" H 4900 6950 50  0001 C CNN
F 1 "-12V" H 4915 7023 50  0000 C CNN
F 2 "" H 4900 6850 50  0001 C CNN
F 3 "" H 4900 6850 50  0001 C CNN
	1    4900 6850
	-1   0    0    1   
$EndComp
$Comp
L power:+12V #PWR0121
U 1 1
P 4100 6500
F 0 "#PWR0121" H 4100 6350 50  0001 C CNN
F 1 "+12V" H 4115 6673 50  0000 C CNN
F 2 "" H 4100 6500 50  0001 C CNN
F 3 "" H 4100 6500 50  0001 C CNN
	1    4100 6500
	1    0    0    -1  
$EndComp
Wire Wire Line
	4100 6500 4100 6850
Wire Wire Line
	4500 6500 4500 6850
Wire Wire Line
	4900 6500 4900 6850
NoConn ~ 1250 4150
NoConn ~ 5550 2200
NoConn ~ 5200 1650
Wire Wire Line
	3000 4450 3000 4650
Wire Wire Line
	3350 3300 3350 3250
Wire Wire Line
	3350 3250 3700 3250
Wire Wire Line
	3700 3250 3700 3000
Connection ~ 3350 3250
Wire Wire Line
	3350 3250 3350 3200
Connection ~ 3700 3000
Wire Wire Line
	3700 3000 4050 3000
$EndSCHEMATC
